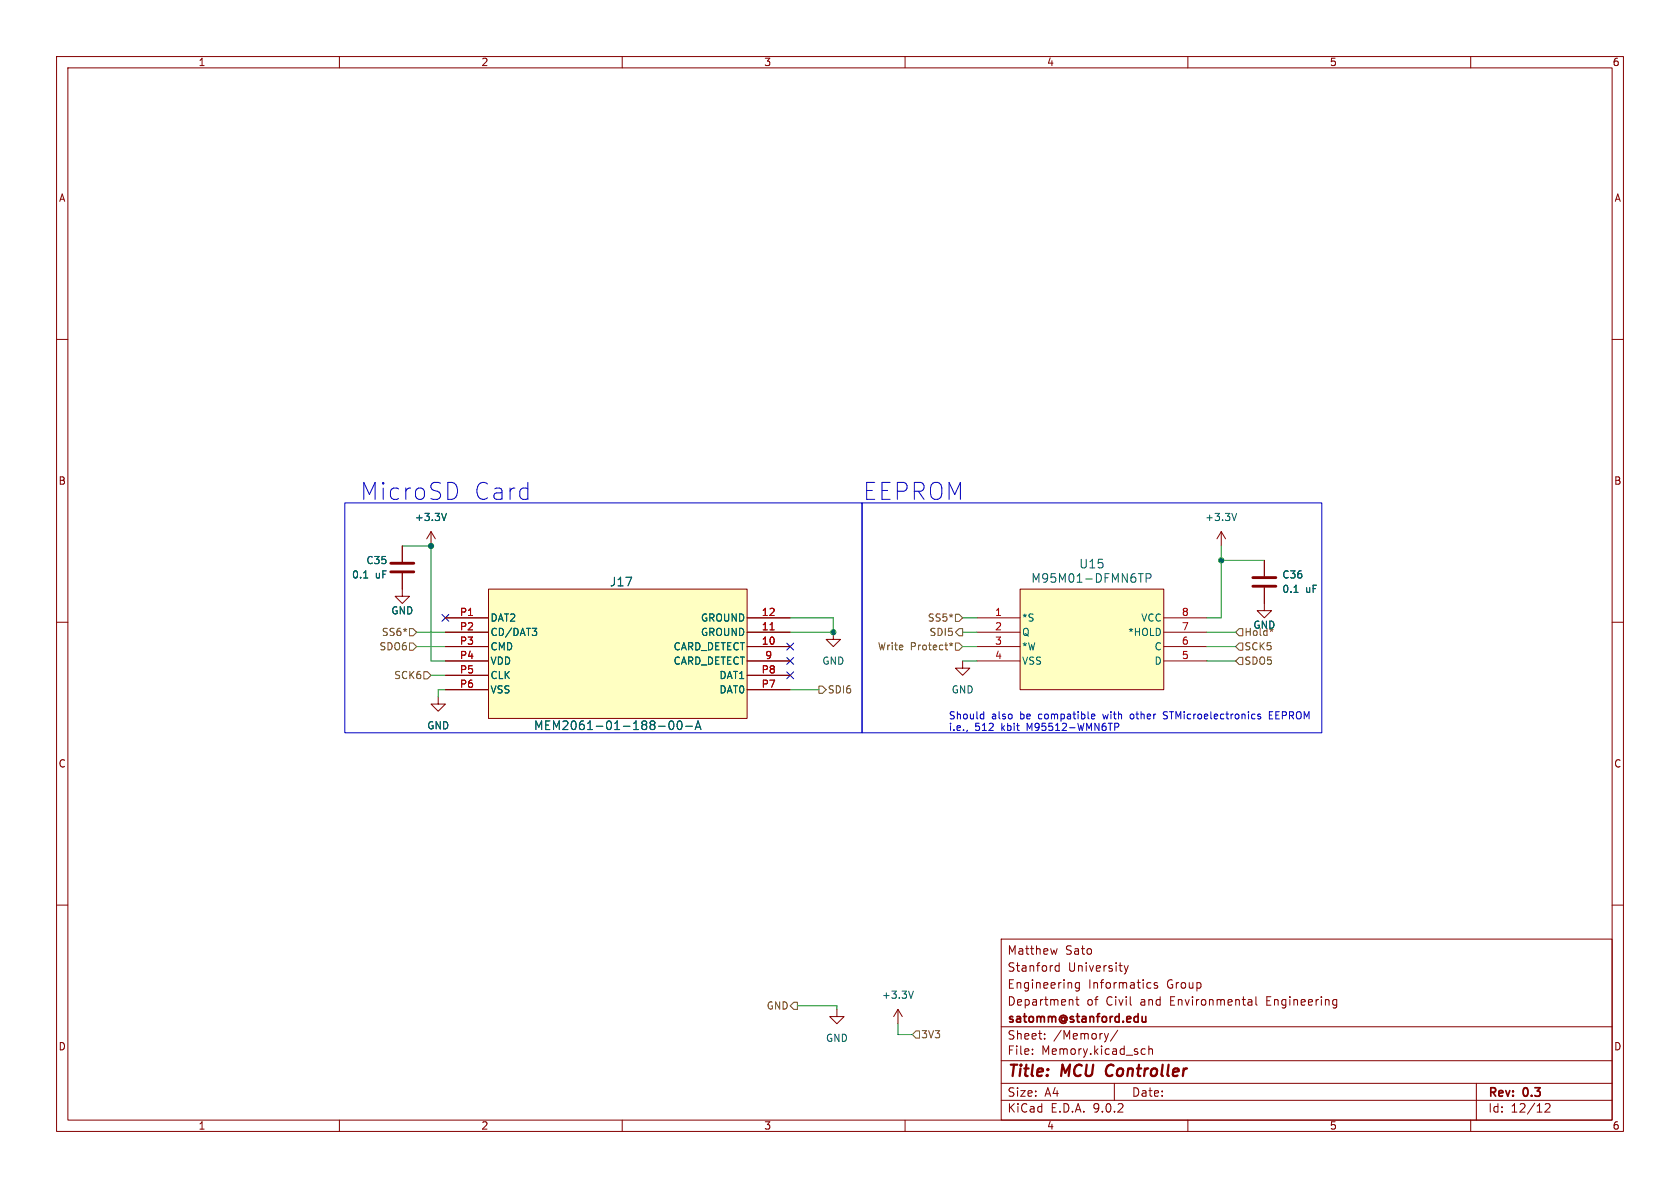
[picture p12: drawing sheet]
<svg xmlns="http://www.w3.org/2000/svg" width="297mm" height="210mm" viewBox="0 0 297 210" stroke-linecap="round" stroke-linejoin="round" font-family="sans-serif">
<g fill="none" stroke="#840000" stroke-width=".18">
<path d="M10 10h277v190h-277zM12 12h273v186h-273zM60 10v2M110 10v2M160 10v2M210 10v2M260 10v2M10 60h2M285 60h2M10 110h2M285 110h2M10 160h2"/>
<path d="M177 166h108v32h-108zM186.9 167.7l-.3 1-.3-.7M187.2 170.2v1.5M187.2 170.8l-.4-.1-.3 .3v.4l.2 .2h.5M189.6 176.8l.1 .9M190.2 176.7h.5M190.4 176.2v1.3l.3 .2M190.8 173.7v1.2l-.3 .3-.3-.1M190.8 173.8l-.4-.1-.3 .3v.4l.1 .2h.6M198.7 170.7l.4 1M199.1 171.7l-.1 .4-.3 .1M199.5 170.7l-.4 1"/>
<path d="M203 173.7l.5 .1M203.5 174.6l-.5 .1M204.6 173.8l-.4-.1-.2 .2 .1 .2 .5 .2v.3h-.6M220.8 176.7h.3l.2 .2v.8M221.3 177.6l-.5 .1M221.3 177.1h-.5M222 176.2v1.3l.2 .2M235.9 176.7l.4 .1M236.3 177.6l-.4 .1M236.3 176.7v1.2l-.3 .3M285 160h2M60 198v2"/>
<path d="M110 198v2M160 198v2M177 194.5h108M177 191.5h108M177 187.5h108M177 181.5h108M182.5 186.3v.1M182.5 185.5v.1M184.7 183.6v.1M184.7 182.8v.1M196 182.7l-.4 1M197 191.5v3"/>
<path d="M197.6 182.1l-1.3 2M202 185.4l.5 .1M202.5 186.3l-.5 .1M203.1 185.5l.2-.1 .4 .1v.9M203.1 184.9v1.5M210 198v2M260 198v2M261 191.5v6.5M273.2 195.2l.5-.1 .3 .1v.3l-.9 1.1h.9"/>
</g>
<path d="M195.8 188.5a1.27 1.27 0 0 0 0 1.6" fill="none" stroke="#840000" stroke-width=".4"/>
<path d="M201.9 179.7l.1 .9 .3 .1 .3-.2M202.6 179.7v1" fill="none" stroke="#840000" stroke-width=".3"/>
<path d="M86.4 104.1h45.7v22.9h-45.7z" fill="#ffffc2"/>
<g fill="none" stroke="#840000" stroke-width=".18">
<path d="M71.1 96.5v2.8M76.2 94l-.8 1.3M76.2 94l.8 1.3M76.2 94v2.5M215.9 94l-.8 1.3M215.9 94l.8 1.3M215.9 94v2.5M223.5 99.1v2.8M71.1 101.3v4.1h1.3l-1.3 1.3-1.3-1.3h1.3M78.7 109.2h7.7M78.7 111.8h7.7M78.7 114.3h7.7"/>
<path d="M78.7 116.8h7.7M78.7 119.4h7.7M86.4 104.1h45.7v22.9h-45.7zM132.1 109.2h7.6M132.1 111.8h7.6M132.1 114.3h7.6M132.1 116.8h7.6M132.1 119.4h7.6M170.2 116.8v1.3h1.2l-1.2 1.3-1.3-1.3h1.3M223.5 103.9v4.1h1.3l-1.3 1.2-1.3-1.2h1.3M77.5 123.2v1.3h1.2l-1.2 1.2-1.3-1.2h1.3M78.7 121.9h7.7"/>
<path d="M132.1 121.9h7.6M148 178.4v1.3h1.2l-1.2 1.3-1.3-1.3h1.3M158.7 178.4l-.7 1.3M158.7 178.4l.8 1.3M158.7 178.4v2.6"/>
</g>
<g fill="none" stroke="#006464" stroke-width=".18">
<path d="M78.9 90.7l-.4 1.3M218.6 90.7l-.4 1.3M64.3 102.2h.7M94.1 111.1h.8l-.4 .5M94.6 111.6l.3 .2v.3l-.3 .2M228.8 104.7h.7M116.4 128.4h1.2M118.5 127.5l.1-.1a.83 .83 0 0 1 .6 .7 .83 .83 0 0 1-.3 .8l-.1 .1a.83 .83 0 0 1-.6-.7 .83 .83 0 0 1 .3-.8zM119.9 127.6l.2-.2a.83 .83 0 0 1 .6 .7 .83 .83 0 0 1-.3 .8l-.2 .1a.82 .82 0 0 1-.3-1.4zM121.2 128.4h1.2M122.9 129l.5-1.6 .5 1.6M123 128.5h.8"/>
<path d="M161.5 175.2l-.5 1.3"/>
</g>
<path d="M136.1 111.3h.8" fill="none" stroke="#a90000" stroke-width=".18"/>
<path d="M69.1 99.6h4.1M69.1 101.1h4.1M221.5 103.6h4.1M221.5 102.1h4.1" fill="none" stroke="#840000" stroke-width=".51"/>
<path d="M180.3 104.1h25.4v17.8h-25.4z" fill="#ffffc2"/>
<g fill="none" stroke="#840000" stroke-width=".18">
<path d="M71.1 96.5v2.8M223.5 99.1v2.8M71.1 101.3v2.8M78.7 109.2h7.7M78.7 111.8h7.7M78.7 114.3h7.7M78.7 116.8h7.7M78.7 119.4h7.7M132.1 109.2h7.6M132.1 111.8h7.6M132.1 114.3h7.6M132.1 116.8h7.6"/>
<path d="M132.1 119.4h7.6M147.3 111.8v1.2h1.3l-1.3 1.3-1.3-1.3h1.3M172.7 109.2h7.6M172.7 111.8h7.6M172.7 114.3h7.6M172.7 116.8h7.6M180.3 104.1h25.4v17.8h-25.4zM205.7 109.2h7.7M205.7 111.8h7.7M205.7 114.3h7.7M205.7 116.8h7.7M223.5 103.9v2.8"/>
<path d="M78.7 121.9h7.7M132.1 121.9h7.6"/>
</g>
<g fill="none" stroke="#006464" stroke-width=".18">
<path d="M78.9 90.7l-.4 1.3M64.3 102.2h.7M94.1 111.1h.8l-.4 .5M94.6 111.6l.3 .2v.3l-.3 .2M201.2 101.4h.9M202.6 102.2l.7-.1 .2-.2-.1-.3-.2-.2h-.6v1.5M228.8 104.7h.7M116.4 128.4h1.2M118.5 127.5l.1-.1a.83 .83 0 0 1 .6 .7 .83 .83 0 0 1-.3 .8l-.1 .1a.83 .83 0 0 1-.6-.7 .83 .83 0 0 1 .3-.8zM119.9 127.6l.2-.2a.83 .83 0 0 1 .6 .7 .83 .83 0 0 1-.3 .8l-.2 .1a.82 .82 0 0 1-.3-1.4zM121.2 128.4h1.2M122.9 129l.5-1.6 .5 1.6"/>
<path d="M123 128.5h.8"/>
</g>
<g fill="none" stroke="#725600" stroke-width=".18">
<path d="M72.4 113.7h.6l.7 .6-.7 .6h-.6zM72.4 111.1h.6l.7 .7-.7 .6h-.6zM74.9 118.7h.7l.6 .7-.6 .6h-.7zM167.8 113.8l.3 .1M168.1 113.6v.3M168.1 113.9l-.1 .3M168.1 113.9l.2 .3M168.4 113.8l-.3 .1M168.9 108.6h.6l.7 .6-.7 .7h-.6zM168.9 113.7h.6l.7 .6-.7 .6h-.6zM169.5 111.1h.7v1.3h-.7l-.6-.6zM218.4 116.8l.7-.6h.6v1.3h-.6z"/>
<path d="M219.1 113.7h.6v1.2h-.6l-.7-.6zM219.1 111.1h.6v1.3h-.6l-.7-.6zM144.8 121.3h.6l.6 .6-.6 .7h-.6zM140.3 177.2h.7v1.2h-.7l-.6-.6zM161.9 182.2h.7v1.3h-.7l-.6-.6z"/>
</g>
<g fill="none" stroke="#009600" stroke-width=".18">
<path d="M71.1 96.5h5.1v20.3h2.5M215.9 96.5v12.7h-2.5M215.9 99.1h7.6M73.7 111.8h5M73.7 114.3h5M76.2 119.4h2.5M139.7 109.2h7.6v2.6h-7.6M170.2 111.8h2.5M170.2 116.8h2.5M170.2 109.2h2.5M170.2 114.3h2.5M213.4 111.8h5"/>
<path d="M213.4 116.8h5M213.4 114.3h5M78.7 121.9h-1.2v1.3M139.7 121.9h5.1M141 177.8h7v.6M158.7 181v1.9h2.6"/>
</g>
<path d="M78.1 108.6l1.2 1.2M79.3 108.6l-1.2 1.2M139.1 116.2l1.2 1.2M139.1 113.7l1.2 1.2M139.1 118.8l1.2 1.2M140.3 116.2l-1.2 1.2M140.3 113.7l-1.2 1.2M140.3 118.8l-1.2 1.2" fill="none" stroke="#000084" stroke-width=".18"/>
<g fill="none" stroke="#0000c2" stroke-width=".18">
<path d="M61 88.9h91.4v40.6h-91.4zM80.7 86l.2 .6-.2 1M152.4 88.9h81.3v40.6h-81.3zM171 129.1l-.1 .1M173.5 126.2l.4 .1M173.9 125.8v1.3M173.9 127l-.4 .1M193 126.7l.6-.2-.1-.2-.4-.1-.1 .2v.6h.5M197.1 127.9v1.2M197.6 127.9l.2 .2-.1 .3-.6 .1M199.9 126.3l-.1 .2 .1 .5M205.7 127l.4 .1"/>
<path d="M206.2 125.8h-.3l-.2 .3 .1 .3 .3 .1M222.8 126.3l-.3-.1-.2 .2 .1 .2 .4 .1v.3h-.5M224.4 126.4h.4M225 125.8h-.6v1.3h.6"/>
</g>
<path d="M136.1 111.3h.8" fill="none" stroke="#a90000" stroke-width=".18"/>
<g fill="#009600" stroke="#009600" stroke-width=".18">
<circle cx="147.3" cy="111.8" r=".46"/>
<circle cx="76.2" cy="96.5" r=".46"/>
<circle cx="215.9" cy="99.1" r=".46"/>
</g>
<g font-size="4.2" fill="#0000c2">
<text x="63.5" y="88.7">MicroSD</text>
<text x="83.5" y="88.7">Card</text>
<text x="152.4" y="88.7">EEPROM</text>
</g>
<g font-size="2.8" fill="#840000">
<text x="178" y="190.9">Title:</text>
<text x="187.7" y="190.9">MCU</text>
<text x="196.4" y="190.9">Controller</text>
</g>
<g font-size="2.1" fill="#006464">
<text x="190.7" y="100.7">U15</text>
<text x="107.7" y="103.9">J17</text>
<text x="182.2" y="103.2">M95M01-DFMN6TP</text>
<text x="94.3" y="129.3">MEM2061-01-188-00-A</text>
</g>
<g font-size="2.1" fill="#840000">
<text x="178" y="172">Stanford</text>
<text x="178" y="169">Matthew</text>
<text x="188.3" y="169">Sato</text>
<text x="188.8" y="172">University</text>
<text x="178" y="178">Department</text>
<text x="178" y="175">Engineering</text>
<text x="192.1" y="178">of</text>
<text x="192.4" y="175">Informatics</text>
<text x="195.6" y="178">Civil</text>
<text x="201.8" y="178">and</text>
<text x="206.3" y="175">Group</text>
<text x="207.1" y="178">Environmental</text>
<text x="224.3" y="178">Engineering</text>
<text x="178" y="184">Sheet:</text>
<text x="178" y="181.2">satomm@stanford.edu</text>
<text x="186.2" y="184">/Memory/</text>
<text x="178" y="186.7">File:</text>
<text x="184.1" y="186.7">Memory.kicad_sch</text>
<text x="178" y="196.9">KiCad</text>
<text x="178" y="194.1">Size:</text>
<text x="184.7" y="194.1">A4</text>
<text x="185.7" y="196.9">E.D.A.</text>
<text x="193.3" y="196.9">9.0.2</text>
<text x="200" y="194.1">Date:</text>
<text x="263" y="194.3">Rev:</text>
<text x="263" y="196.9">Id:</text>
<text x="267.1" y="196.9">12/12</text>
<text x="269.4" y="194.3">0.3</text>
</g>
<g font-size="1.8" fill="#840000">
<text x="35" y="11.9">1</text>
<text x="85" y="11.9">2</text>
<text x="135" y="11.9">3</text>
<text x="185" y="11.9">4</text>
<text x="235" y="11.9">5</text>
<text x="285" y="11.9">6</text>
<text x="10.3" y="35.9">A</text>
<text x="285.3" y="35.9">A</text>
<text x="10.3" y="85.9">B</text>
<text x="285.3" y="85.9">B</text>
<text x="10.3" y="135.9">C</text>
<text x="285.3" y="135.9">C</text>
<text x="10.3" y="185.9">D</text>
<text x="285.3" y="185.9">D</text>
<text x="35" y="199.9">1</text>
<text x="85" y="199.9">2</text>
<text x="135" y="199.9">3</text>
<text x="185" y="199.9">4</text>
<text x="235" y="199.9">5</text>
<text x="285" y="199.9">6</text>
</g>
<g font-size="1.8" fill="#006464">
<text x="73.3" y="92.3">+3.3V</text>
<text x="213" y="92.3">+3.3V</text>
<text x="64.7" y="99.9">C35</text>
<text x="62.1" y="102.5">0.1</text>
<text x="66.3" y="102.5">uF</text>
<text x="226.6" y="102.5">C36</text>
<text x="226.6" y="105">0.1</text>
<text x="230.8" y="105">uF</text>
<text x="69.1" y="108.8">GND</text>
<text x="86.6" y="110.1">DAT2</text>
<text x="86.6" y="112.6">CD/DAT3</text>
<text x="123.8" y="110.1">GROUND</text>
<text x="123.8" y="112.6">GROUND</text>
<text x="180.6" y="110.1">*S</text>
<text x="180.6" y="112.6">Q</text>
<text x="199.4" y="112.6">*HOLD</text>
<text x="201.7" y="110.1">VCC</text>
<text x="221.5" y="111.4">GND</text>
<text x="86.6" y="115.2">CMD</text>
<text x="86.6" y="117.7">VDD</text>
<text x="119" y="115.2">CARD_DETECT</text>
<text x="119" y="117.7">CARD_DETECT</text>
<text x="145.3" y="117.7">GND</text>
<text x="180.6" y="115.2">*W</text>
<text x="180.6" y="117.7">VSS</text>
<text x="204" y="115.2">C</text>
<text x="204" y="117.7">D</text>
<text x="86.6" y="120.2">CLK</text>
<text x="86.6" y="122.8">VSS</text>
<text x="127.1" y="120.2">DAT1</text>
<text x="127.1" y="122.8">DAT0</text>
<text x="168.1" y="122.8">GND</text>
<text x="75.4" y="129.1">GND</text>
<text x="155.8" y="176.8">+3.3V</text>
<text x="145.9" y="184.4">GND</text>
</g>
<g font-size="1.8" fill="#725600">
<text x="67.4" y="112.6">SS6*</text>
<text x="163.9" y="110.1">SS5*</text>
<text x="164.2" y="112.6">SDI5</text>
<text x="219.9" y="112.6">Hold*</text>
<text x="67" y="115.2">SDO6</text>
<text x="155.1" y="115.2">Write</text>
<text x="160.9" y="115.2">Protect*</text>
<text x="219.9" y="115.2">SCK5</text>
<text x="219.9" y="117.7">SDO5</text>
<text x="69.6" y="120.2">SCK6</text>
<text x="146.2" y="122.8">SDI6</text>
<text x="135.4" y="178.7">GND</text>
<text x="162.8" y="183.7">3V3</text>
</g>
<g font-size="1.8" fill="#a90000">
<text x="81.2" y="109">P1</text>
<text x="81.2" y="111.5">P2</text>
<text x="134.6" y="109">12</text>
<text x="134.6" y="111.5">11</text>
<text x="175.8" y="109">1</text>
<text x="175.8" y="111.5">2</text>
<text x="208.8" y="109">8</text>
<text x="208.8" y="111.5">7</text>
<text x="81.2" y="114">P3</text>
<text x="81.2" y="116.6">P4</text>
<text x="81.2" y="119.1">P5</text>
<text x="134.5" y="119.1">P8</text>
<text x="134.6" y="114">10</text>
<text x="135.2" y="116.6">9</text>
<text x="175.8" y="114">3</text>
<text x="175.8" y="116.6">4</text>
<text x="208.8" y="114">6</text>
<text x="208.8" y="116.6">5</text>
<text x="81.2" y="121.7">P6</text>
<text x="134.5" y="121.7">P7</text>
</g>
<g font-size="1.8" fill="#0000c2">
<text x="167.6" y="127.2">Should</text>
<text x="167.6" y="129.3">i.e.,</text>
<text x="172.3" y="129.3">512</text>
<text x="175.3" y="127.2">also</text>
<text x="177.1" y="129.3">kbit</text>
<text x="180.4" y="127.2">be</text>
<text x="181.8" y="129.3">M95512-WMN6TP</text>
<text x="183.9" y="127.2">compatible</text>
<text x="195.5" y="127.2">with</text>
<text x="200.5" y="127.2">other</text>
<text x="206.5" y="127.2">STMicroelectronics</text>
<text x="225.4" y="127.2">EEPROM</text>
</g>
</svg>
